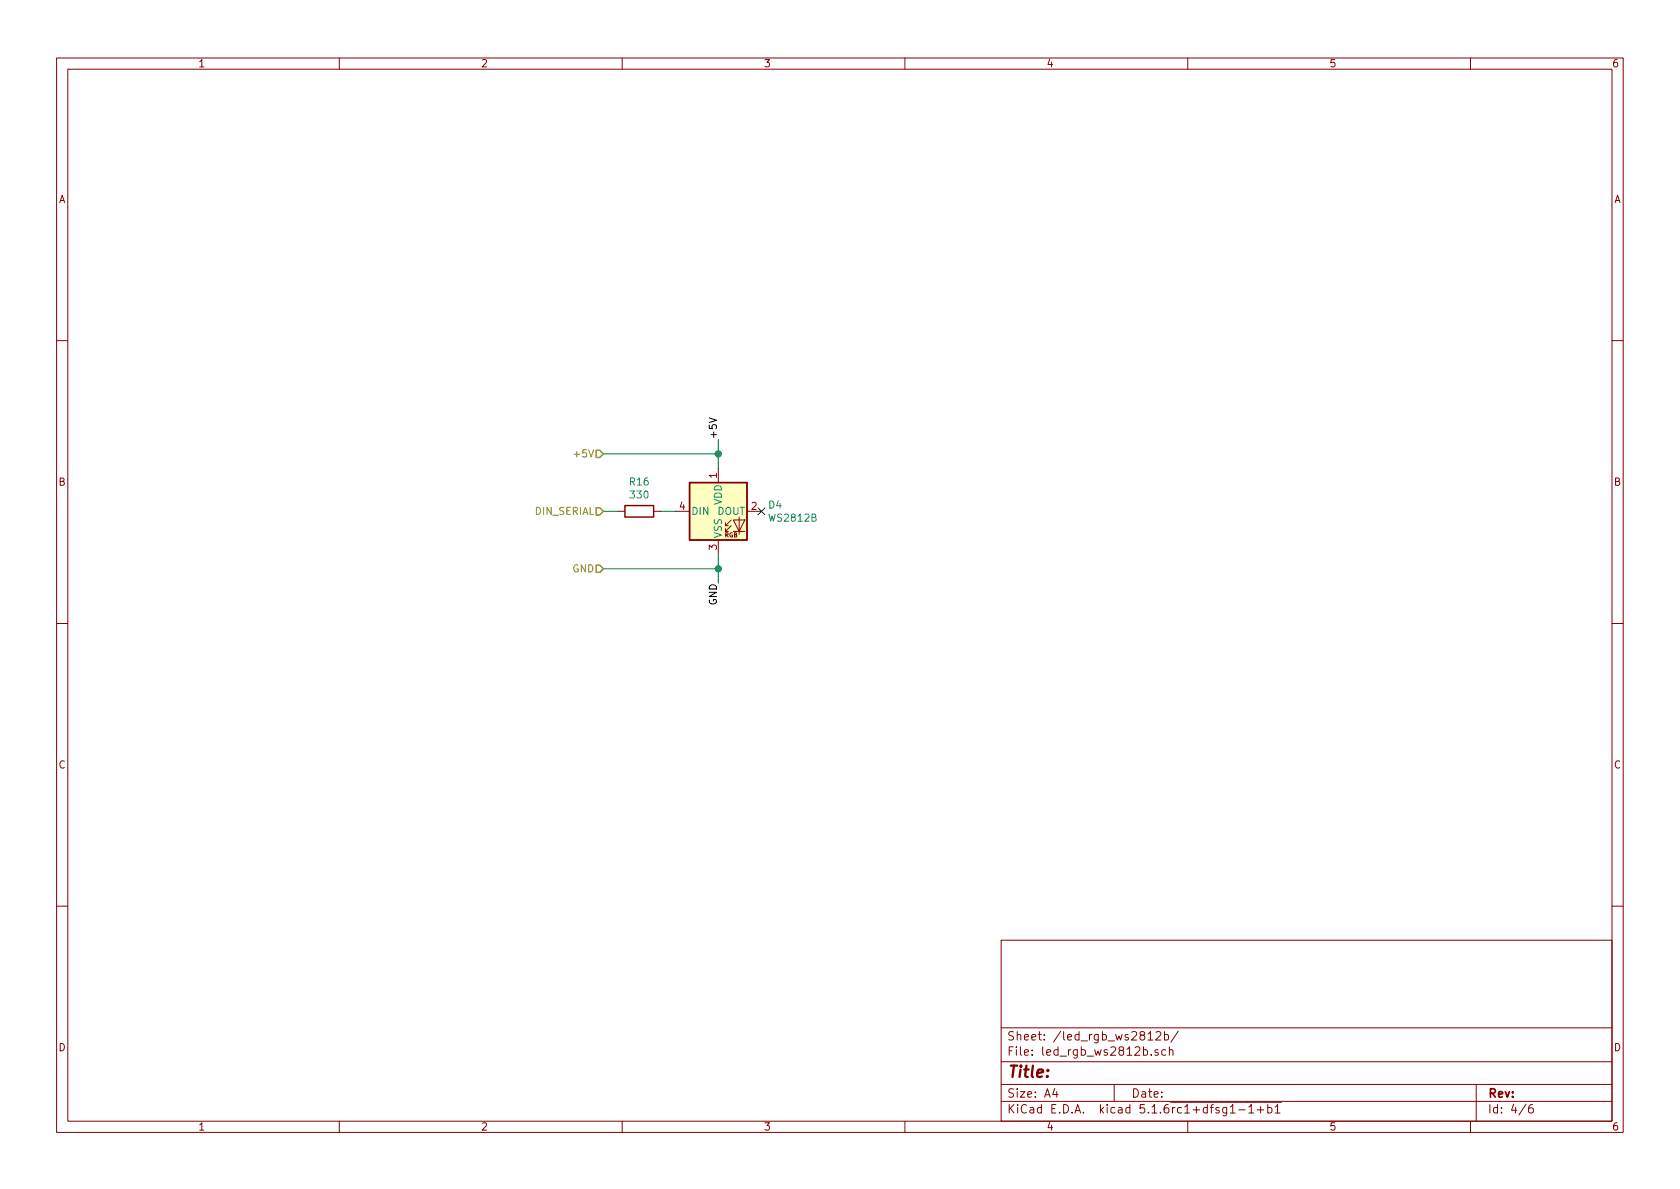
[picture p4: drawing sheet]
<svg xmlns="http://www.w3.org/2000/svg" width="297mm" height="210mm" viewBox="0 0 297 210" stroke-linecap="round" stroke-linejoin="round" font-family="sans-serif">
<g fill="none" stroke="#840000" stroke-width=".18">
<path d="M10 10.3h277v189.9h-277zM12 12.2h273v186.1h-273zM60 10.3v1.9M110 10.3v1.9M160 10.3v1.9M210 10.3v1.9M260 10.3v1.9M10 60.2h2M285 60.2h2M109.2 90.4h1.3M115.6 90.4h1.2M119.4 90.4h2.5"/>
<path d="M127 82.8v2.5M127 95.5v2.5M128.3 93h.5M129.3 93l-1 1v-.5M129.3 91.9l-1 1.1v-.5M129.7 91.9h2l-1 2.1zM129.7 94h2M130.7 91.4v3.1M132.1 90.4h2.5M10 110.3h2M285 110.3h2M10 160.2h2"/>
<path d="M177 166.3h108v32h-108zM285 160.2h2M60 198.3v1.9M110 198.3v1.9M160 198.3v1.9M177 194.8h108M177 191.8h108M177 187.8h108M177 181.8h108M186.5 192.5l-.4 1h1M186.8 193v1M197 191.8v3"/>
<path d="M203 182.8l.4-.4v1.5M203 183.9h.8M203.6 186.5v.1M204.4 182.6l.2-.2h.4l.3 .4-1 1.1h1M204.7 185.7l-.3-.1-.2 .2 .1 .2 .4 .2v.3h-.5M205.9 183l.4-.1 .3 .3v.6l-.3 .1-.4-.1M205.9 182.4v1.5M206.1 185.7l-.4-.1-.3 .3 .1 .6 .2 .1 .4-.1M206.8 185.7l.2-.1 .3 .1 .1 .9M206.8 185.1v1.5M208.3 182.3l-1.3 2M210 198.3v1.9"/>
<path d="M215.9 194.9h10.7M216.9 195.8v1.2l-.3 .3h-.3M216.9 195.9l-.4-.1-.3 .3 .1 .6h.6M217.5 195.8l.5-.5v1.5M217.5 196.8h.9M219 196.3h1.2M220.8 195.8l.4-.5v1.5M220.8 196.8h.9M222.3 196.3h1.1M222.9 195.7v1.1M224.2 195.9l.4-.1 .3 .3-.1 .6-.2 .1-.4-.1M224.2 195.3v1.5"/>
<path d="M225.5 195.8l.4-.5v1.5M225.5 196.8h.8M260 198.3v1.9M261 191.8v6.5M269.8 195.2l-1.2 2M271 195.3a.62 .62 0 0 0-.7 .7v.7l.3 .1 .4-.1 .1-.5-.1-.2-.4-.1-.3 .3"/>
</g>
<path d="M110.5 89.4h5.1v2h-5.1zM121.9 85.3h10.2v10.2h-10.2z" fill="none" stroke="#840000" stroke-width=".25"/>
<path d="M121.9 85.3h10.2v10.2h-10.2z" fill="#ffffc2" stroke="#ffffc2" stroke-width=".18"/>
<path d="M127 77.7v5.1M106.7 90.4h2.5M106.7 80.3h20.3M116.8 90.4h2.6M127 98v5.1M106.7 100.6h20.3" fill="none" stroke="#008400" stroke-width=".18"/>
<path d="M105.4 79.6h.6l.7 .7-.7 .6h-.6zM105.4 89.8h.6l.7 .6-.7 .7h-.6zM105.4 99.9h.6l.7 .7-.7 .6h-.6z" fill="none" stroke="#848400" stroke-width=".25"/>
<path d="M125.4 73.9l1.3 .4-1.3 .4" fill="none" stroke="#000" stroke-width=".18"/>
<g fill="#008400" stroke="#008400" stroke-width=".25">
<circle cx="127" cy="80.3" r=".51"/>
<circle cx="127" cy="100.6" r=".51"/>
</g>
<path d="M134 89.8l1.2 1.2M135.2 89.8l-1.2 1.2" fill="none" stroke="#000084" stroke-width=".18"/>
<text font-size="2.8" fill="#840000" x="178" y="190.5">Title:</text>
<g font-size="2.1" fill="#840000">
<text x="178" y="184">Sheet: /led_rgb_ws2812b/</text>
<text x="178" y="186.7">File: led_rgb_ws2812b.sch</text>
<text x="178" y="196.9">KiCad E.D.A. kicad 5.1.6rc1+dfsg1-1+b1</text>
<text x="178" y="194.1">Size: A4</text>
<text x="200" y="194.1">Date:</text>
<text x="263" y="194.1">Rev:</text>
<text x="263" y="196.9">Id: 4/6</text>
</g>
<g font-size="1.8" fill="#840000">
<text x="35" y="11.9">1</text>
<text x="85" y="11.9">2</text>
<text x="135" y="11.9">3</text>
<text x="185" y="11.9">4</text>
<text x="235" y="11.9">5</text>
<text x="285" y="11.9">6</text>
<text x="10.4" y="35.9">A</text>
<text x="285.4" y="35.9">A</text>
<text x="10.4" y="85.9">B</text>
<text x="126.7" y="84.6" transform="rotate(-90 126.7 84.6)">1</text>
<text x="285.4" y="85.9">B</text>
<text x="120.2" y="90.2">4</text>
<text x="132.9" y="90.2">2</text>
<text x="126.7" y="97.3" transform="rotate(-90 126.7 97.3)">3</text>
<text x="10.4" y="135.9">C</text>
<text x="285.4" y="135.9">C</text>
<text x="10.4" y="185.9">D</text>
<text x="285.4" y="185.9">D</text>
<text x="35" y="199.9">1</text>
<text x="85" y="199.9">2</text>
<text x="135" y="199.9">3</text>
<text x="185" y="199.9">4</text>
<text x="235" y="199.9">5</text>
<text x="285" y="199.9">6</text>
</g>
<g font-size="1.8">
<text x="126.7" y="77.7" transform="rotate(-90 126.7 77.7)">+5V</text>
<text x="126.7" y="107.1" transform="rotate(-90 126.7 107.1)">GND</text>
</g>
<g font-size="1.8" fill="#848400">
<text x="102" y="80.9">+5V</text>
<text x="94.6" y="91.1">DIN_SERIAL</text>
<text x="101.2" y="101.2">GND</text>
</g>
<g font-size="1.8" fill="#008484">
<text x="111.4" y="85.8">R16</text>
<text x="111.6" y="88.2">330</text>
<text x="127.6" y="89.3" transform="rotate(-90 127.6 89.3)">VDD</text>
<text x="135.9" y="89.9">D4</text>
<text x="122.2" y="91.1">DIN</text>
<text x="126.8" y="91.1">DOUT</text>
<text x="127.6" y="95.2" transform="rotate(-90 127.6 95.2)">VSS</text>
<text x="136.2" y="92.2">WS2812B</text>
</g>
<text font-size="1.1" fill="#840000" x="128.1" y="95">RGB</text>
</svg>
